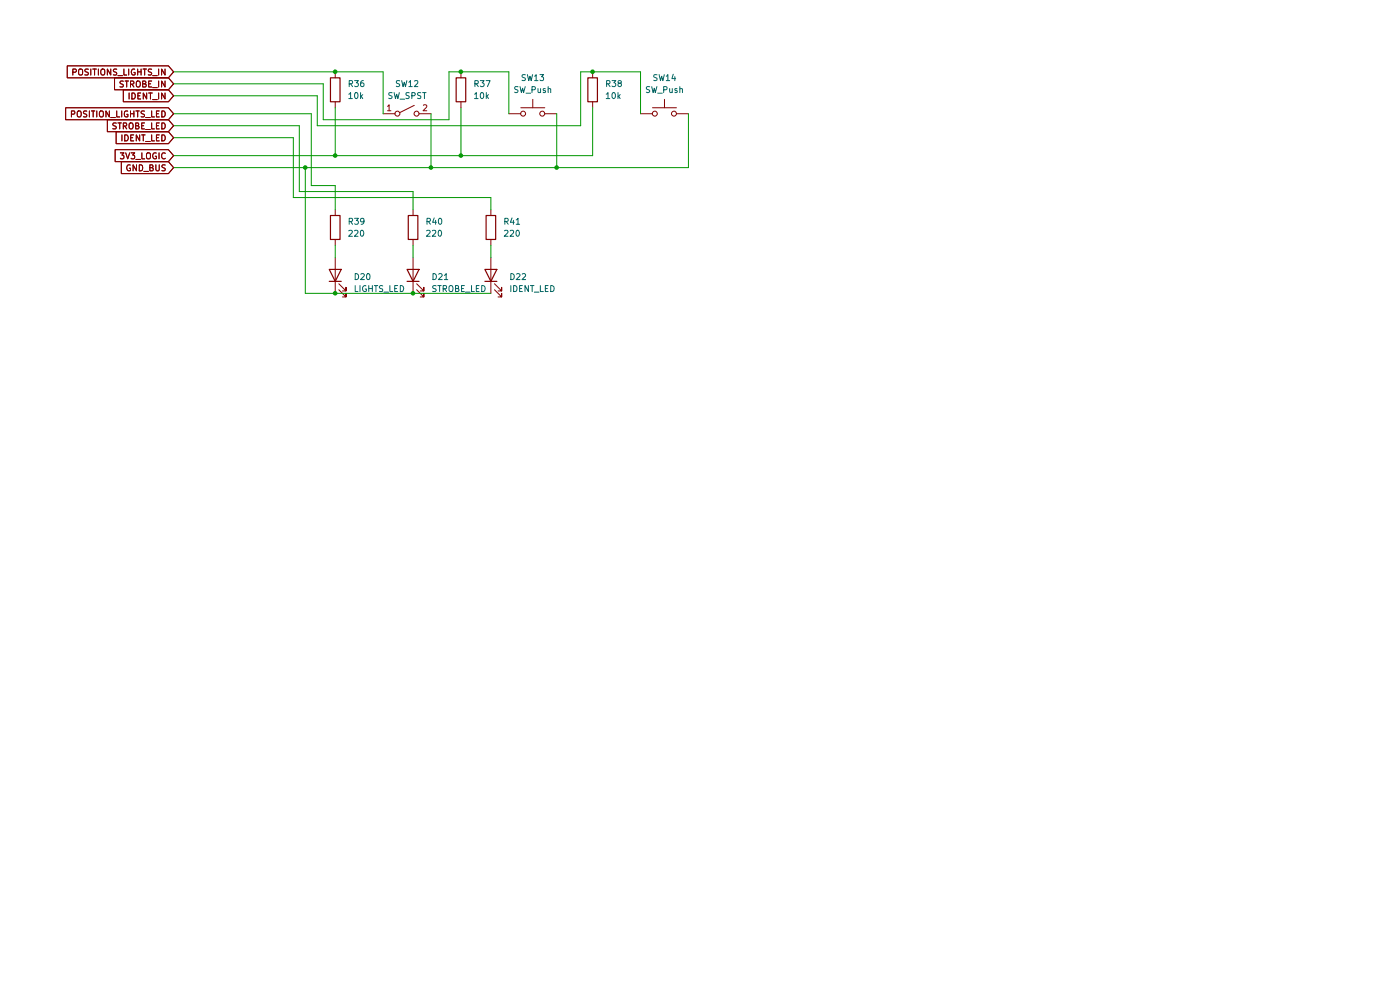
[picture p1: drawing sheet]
(kicad_sch
 (version 20260306)
 (generator "eeschema")
 (generator_version "10.0")
 (paper "A4")
 (lib_symbols
  (symbol "Device:LED"
   (pin_numbers (hide yes))
   (pin_names
    (offset 1.016) (hide yes)) (exclude_from_sim no) (in_bom yes) (on_board yes)
   (in_pos_files yes)
   (duplicate_pin_numbers_are_jumpers no)
   (property "Reference" "D" (at 0 2.54 0) (show_name no) (do_not_autoplace no) (effects (font (size 1.27 1.27))))
   (property "Value" "LED" (at 0 -2.54 0) (show_name no) (do_not_autoplace no) (effects (font (size 1.27 1.27))))
   (property "Footprint" "" (at 0 0 0) (show_name no) (do_not_autoplace no) (hide yes) (effects (font (size 1.27 1.27))))
   (property "Datasheet" "" (at 0 0 0) (show_name no) (do_not_autoplace no) (hide yes) (effects (font (size 1.27 1.27))))
   (property "Description" "Light emitting diode" (at 0 0 0) (show_name no) (do_not_autoplace no) (hide yes) (effects (font (size 1.27 1.27))))
   (property "Sim.Pins" "1=K 2=A" (at 0 0 0) (show_name no) (do_not_autoplace no) (hide yes) (effects (font (size 1.27 1.27))))
   (symbol "LED_0_1"
    (polyline (pts (xy -3.048 -0.762) (xy -4.572 -2.286) (xy -3.81 -2.286) (xy -4.572 -2.286) (xy -4.572 -1.524)) (stroke (width 0) (type default)) (fill (type none)))
    (polyline (pts (xy -1.778 -0.762) (xy -3.302 -2.286) (xy -2.54 -2.286) (xy -3.302 -2.286) (xy -3.302 -1.524)) (stroke (width 0) (type default)) (fill (type none)))
    (polyline (pts (xy -1.27 0) (xy 1.27 0)) (stroke (width 0) (type default)) (fill (type none)))
    (polyline (pts (xy -1.27 -1.27) (xy -1.27 1.27)) (stroke (width 0.254) (type default)) (fill (type none)))
    (polyline (pts (xy 1.27 -1.27) (xy 1.27 1.27) (xy -1.27 0) (xy 1.27 -1.27)) (stroke (width 0.254) (type default)) (fill (type none))))
   (symbol "LED_1_1"
    (pin passive line (at -3.81 0 0) (length 2.54) (name "K" (effects (font (size 1.27 1.27)))) (number "1" (effects (font (size 1.27 1.27)))))
    (pin passive line (at 3.81 0 180) (length 2.54) (name "A" (effects (font (size 1.27 1.27)))) (number "2" (effects (font (size 1.27 1.27))))))
   (embedded_fonts no))
  (symbol "Device:R"
   (pin_numbers (hide yes))
   (pin_names
    (offset 0)) (exclude_from_sim no) (in_bom yes) (on_board yes)
   (in_pos_files yes)
   (duplicate_pin_numbers_are_jumpers no)
   (property "Reference" "R" (at 2.032 0 90) (show_name no) (do_not_autoplace no) (effects (font (size 1.27 1.27))))
   (property "Value" "R" (at 0 0 90) (show_name no) (do_not_autoplace no) (effects (font (size 1.27 1.27))))
   (property "Footprint" "" (at -1.778 0 90) (show_name no) (do_not_autoplace no) (hide yes) (effects (font (size 1.27 1.27))))
   (property "Datasheet" "" (at 0 0 0) (show_name no) (do_not_autoplace no) (hide yes) (effects (font (size 1.27 1.27))))
   (property "Description" "Resistor" (at 0 0 0) (show_name no) (do_not_autoplace no) (hide yes) (effects (font (size 1.27 1.27))))
   (symbol "R_0_1"
    (rectangle (start -1.016 -2.54) (end 1.016 2.54) (stroke (width 0.254) (type default)) (fill (type none))))
   (symbol "R_1_1"
    (pin passive line (at 0 3.81 270) (length 1.27) (name "" (effects (font (size 1.27 1.27)))) (number "1" (effects (font (size 1.27 1.27)))))
    (pin passive line (at 0 -3.81 90) (length 1.27) (name "" (effects (font (size 1.27 1.27)))) (number "2" (effects (font (size 1.27 1.27))))))
   (embedded_fonts no))
  (symbol "Switch:SW_Push"
   (pin_numbers (hide yes))
   (pin_names
    (offset 1.016) (hide yes)) (exclude_from_sim no) (in_bom yes) (on_board yes)
   (in_pos_files yes)
   (duplicate_pin_numbers_are_jumpers no)
   (property "Reference" "SW" (at 1.27 2.54 0) (show_name no) (do_not_autoplace no) (effects (font (size 1.27 1.27)) (justify left)))
   (property "Value" "SW_Push" (at 0 -1.524 0) (show_name no) (do_not_autoplace no) (effects (font (size 1.27 1.27))))
   (property "Footprint" "" (at 0 5.08 0) (show_name no) (do_not_autoplace no) (hide yes) (effects (font (size 1.27 1.27))))
   (property "Datasheet" "" (at 0 5.08 0) (show_name no) (do_not_autoplace no) (hide yes) (effects (font (size 1.27 1.27))))
   (property "Description" "Push button switch, generic, two pins" (at 0 0 0) (show_name no) (do_not_autoplace no) (hide yes) (effects (font (size 1.27 1.27))))
   (symbol "SW_Push_0_1"
    (circle (center -2.032 0) (radius 0.508) (stroke (width 0) (type default)) (fill (type none)))
    (polyline (pts (xy 0 1.27) (xy 0 3.048)) (stroke (width 0) (type default)) (fill (type none)))
    (circle (center 2.032 0) (radius 0.508) (stroke (width 0) (type default)) (fill (type none)))
    (polyline (pts (xy 2.54 1.27) (xy -2.54 1.27)) (stroke (width 0) (type default)) (fill (type none)))
    (pin passive line (at -5.08 0 0) (length 2.54) (name "1" (effects (font (size 1.27 1.27)))) (number "1" (effects (font (size 1.27 1.27)))))
    (pin passive line (at 5.08 0 180) (length 2.54) (name "2" (effects (font (size 1.27 1.27)))) (number "2" (effects (font (size 1.27 1.27))))))
   (embedded_fonts no))
  (symbol "Switch:SW_SPST"
   (pin_names
    (offset 0) (hide yes)) (exclude_from_sim no) (in_bom yes) (on_board yes)
   (in_pos_files yes)
   (duplicate_pin_numbers_are_jumpers no)
   (property "Reference" "SW" (at 0 3.175 0) (show_name no) (do_not_autoplace no) (effects (font (size 1.27 1.27))))
   (property "Value" "SW_SPST" (at 0 -2.54 0) (show_name no) (do_not_autoplace no) (effects (font (size 1.27 1.27))))
   (property "Footprint" "" (at 0 0 0) (show_name no) (do_not_autoplace no) (hide yes) (effects (font (size 1.27 1.27))))
   (property "Datasheet" "" (at 0 0 0) (show_name no) (do_not_autoplace no) (hide yes) (effects (font (size 1.27 1.27))))
   (property "Description" "Single Pole Single Throw (SPST) switch" (at 0 0 0) (show_name no) (do_not_autoplace no) (hide yes) (effects (font (size 1.27 1.27))))
   (symbol "SW_SPST_0_0"
    (circle (center -2.032 0) (radius 0.508) (stroke (width 0) (type default)) (fill (type none)))
    (polyline (pts (xy -1.524 0.254) (xy 1.524 1.778)) (stroke (width 0) (type default)) (fill (type none)))
    (circle (center 2.032 0) (radius 0.508) (stroke (width 0) (type default)) (fill (type none))))
   (symbol "SW_SPST_1_1"
    (pin passive line (at -5.08 0 0) (length 2.54) (name "A" (effects (font (size 1.27 1.27)))) (number "1" (effects (font (size 1.27 1.27)))))
    (pin passive line (at 5.08 0 180) (length 2.54) (name "B" (effects (font (size 1.27 1.27)))) (number "2" (effects (font (size 1.27 1.27))))))
   (embedded_fonts no)))
 (junction
  (at 87.63 62.23)
  (diameter 0)
  (color 0 0 0 0))
 (junction
  (at 118.11 35.56)
  (diameter 0)
  (color 0 0 0 0))
 (junction
  (at 71.12 33.02)
  (diameter 0)
  (color 0 0 0 0))
 (junction
  (at 97.79 33.02)
  (diameter 0)
  (color 0 0 0 0))
 (junction
  (at 97.79 15.24)
  (diameter 0)
  (color 0 0 0 0))
 (junction
  (at 71.12 62.23)
  (diameter 0)
  (color 0 0 0 0))
 (junction
  (at 125.73 15.24)
  (diameter 0)
  (color 0 0 0 0))
 (junction
  (at 71.12 15.24)
  (diameter 0)
  (color 0 0 0 0))
 (junction
  (at 64.77 35.56)
  (diameter 0)
  (color 0 0 0 0))
 (junction
  (at 91.44 35.56)
  (diameter 0)
  (color 0 0 0 0))
 (wire
  (pts (xy 107.95 15.24) (xy 107.95 24.13))
  (stroke (width 0) (type default)))
 (wire
  (pts (xy 97.79 33.02) (xy 71.12 33.02))
  (stroke (width 0) (type default)))
 (wire
  (pts (xy 71.12 44.45) (xy 71.12 39.37))
  (stroke (width 0) (type default)))
 (wire
  (pts (xy 63.5 26.67) (xy 36.83 26.67))
  (stroke (width 0) (type default)))
 (wire
  (pts (xy 63.5 40.64) (xy 63.5 26.67))
  (stroke (width 0) (type default)))
 (wire
  (pts (xy 67.31 20.32) (xy 67.31 26.67))
  (stroke (width 0) (type default)))
 (wire
  (pts (xy 68.58 25.4) (xy 68.58 17.78))
  (stroke (width 0) (type default)))
 (wire
  (pts (xy 81.28 15.24) (xy 81.28 24.13))
  (stroke (width 0) (type default)))
 (wire
  (pts (xy 91.44 35.56) (xy 64.77 35.56))
  (stroke (width 0) (type default)))
 (wire
  (pts (xy 104.14 41.91) (xy 104.14 44.45))
  (stroke (width 0) (type default)))
 (wire
  (pts (xy 71.12 52.07) (xy 71.12 54.61))
  (stroke (width 0) (type default)))
 (wire
  (pts (xy 118.11 35.56) (xy 91.44 35.56))
  (stroke (width 0) (type default)))
 (wire
  (pts (xy 64.77 35.56) (xy 36.83 35.56))
  (stroke (width 0) (type default)))
 (wire
  (pts (xy 125.73 15.24) (xy 135.89 15.24))
  (stroke (width 0) (type default)))
 (wire
  (pts (xy 67.31 26.67) (xy 123.19 26.67))
  (stroke (width 0) (type default)))
 (wire
  (pts (xy 135.89 15.24) (xy 135.89 24.13))
  (stroke (width 0) (type default)))
 (wire
  (pts (xy 97.79 33.02) (xy 125.73 33.02))
  (stroke (width 0) (type default)))
 (wire
  (pts (xy 91.44 24.13) (xy 91.44 35.56))
  (stroke (width 0) (type default)))
 (wire
  (pts (xy 118.11 24.13) (xy 118.11 35.56))
  (stroke (width 0) (type default)))
 (wire
  (pts (xy 146.05 35.56) (xy 118.11 35.56))
  (stroke (width 0) (type default)))
 (wire
  (pts (xy 36.83 15.24) (xy 71.12 15.24))
  (stroke (width 0) (type default)))
 (wire
  (pts (xy 104.14 52.07) (xy 104.14 54.61))
  (stroke (width 0) (type default)))
 (wire
  (pts (xy 36.83 29.21) (xy 62.23 29.21))
  (stroke (width 0) (type default)))
 (wire
  (pts (xy 125.73 33.02) (xy 125.73 22.86))
  (stroke (width 0) (type default)))
 (wire
  (pts (xy 87.63 52.07) (xy 87.63 54.61))
  (stroke (width 0) (type default)))
 (wire
  (pts (xy 97.79 15.24) (xy 95.25 15.24))
  (stroke (width 0) (type default)))
 (wire
  (pts (xy 95.25 25.4) (xy 68.58 25.4))
  (stroke (width 0) (type default)))
 (wire
  (pts (xy 71.12 33.02) (xy 71.12 22.86))
  (stroke (width 0) (type default)))
 (wire
  (pts (xy 71.12 62.23) (xy 87.63 62.23))
  (stroke (width 0) (type default)))
 (wire
  (pts (xy 62.23 41.91) (xy 104.14 41.91))
  (stroke (width 0) (type default)))
 (wire
  (pts (xy 97.79 22.86) (xy 97.79 33.02))
  (stroke (width 0) (type default)))
 (wire
  (pts (xy 123.19 15.24) (xy 123.19 26.67))
  (stroke (width 0) (type default)))
 (wire
  (pts (xy 71.12 15.24) (xy 81.28 15.24))
  (stroke (width 0) (type default)))
 (wire
  (pts (xy 64.77 62.23) (xy 64.77 35.56))
  (stroke (width 0) (type default)))
 (wire
  (pts (xy 66.04 24.13) (xy 36.83 24.13))
  (stroke (width 0) (type default)))
 (wire
  (pts (xy 66.04 39.37) (xy 66.04 24.13))
  (stroke (width 0) (type default)))
 (wire
  (pts (xy 87.63 44.45) (xy 87.63 40.64))
  (stroke (width 0) (type default)))
 (wire
  (pts (xy 97.79 15.24) (xy 107.95 15.24))
  (stroke (width 0) (type default)))
 (wire
  (pts (xy 87.63 62.23) (xy 104.14 62.23))
  (stroke (width 0) (type default)))
 (wire
  (pts (xy 146.05 24.13) (xy 146.05 35.56))
  (stroke (width 0) (type default)))
 (wire
  (pts (xy 71.12 62.23) (xy 64.77 62.23))
  (stroke (width 0) (type default)))
 (wire
  (pts (xy 36.83 33.02) (xy 71.12 33.02))
  (stroke (width 0) (type default)))
 (wire
  (pts (xy 87.63 40.64) (xy 63.5 40.64))
  (stroke (width 0) (type default)))
 (wire
  (pts (xy 71.12 39.37) (xy 66.04 39.37))
  (stroke (width 0) (type default)))
 (wire
  (pts (xy 36.83 20.32) (xy 67.31 20.32))
  (stroke (width 0) (type default)))
 (wire
  (pts (xy 125.73 15.24) (xy 123.19 15.24))
  (stroke (width 0) (type default)))
 (wire
  (pts (xy 62.23 29.21) (xy 62.23 41.91))
  (stroke (width 0) (type default)))
 (wire
  (pts (xy 68.58 17.78) (xy 36.83 17.78))
  (stroke (width 0) (type default)))
 (wire
  (pts (xy 95.25 15.24) (xy 95.25 25.4))
  (stroke (width 0) (type default)))
 (global_label "POSITION_LIGHTS_LED"
  (shape input)
  (at 36.83 24.13 180)
  (fields_autoplaced yes)
  (effects (font (size 1.27 1.27)) (justify right))
  (property "Intersheetrefs" "${INTERSHEET_REFS}" (at 13.4038 24.13 0) (hide yes) (show_name no) (do_not_autoplace no) (effects (font (size 1.27 1.27)) (justify right))))
 (global_label "POSITIONS_LIGHTS_IN"
  (shape input)
  (at 36.83 15.24 180)
  (fields_autoplaced yes)
  (effects (font (size 1.27 1.27)) (justify right))
  (property "Intersheetrefs" "${INTERSHEET_REFS}" (at 13.7061 15.24 0) (hide yes) (show_name no) (do_not_autoplace no) (effects (font (size 1.27 1.27)) (justify right))))
 (global_label "IDENT_IN"
  (shape input)
  (at 36.83 20.32 180)
  (fields_autoplaced yes)
  (effects (font (size 1.27 1.27)) (justify right))
  (property "Intersheetrefs" "${INTERSHEET_REFS}" (at 25.62 20.32 0) (hide yes) (show_name no) (do_not_autoplace no) (effects (font (size 1.27 1.27)) (justify right))))
 (global_label "STROBE_LED"
  (shape input)
  (at 36.83 26.67 180)
  (fields_autoplaced yes)
  (effects (font (size 1.27 1.27)) (justify right))
  (property "Intersheetrefs" "${INTERSHEET_REFS}" (at 22.2335 26.67 0) (hide yes) (show_name no) (do_not_autoplace no) (effects (font (size 1.27 1.27)) (justify right))))
 (global_label "IDENT_LED"
  (shape input)
  (at 36.83 29.21 180)
  (fields_autoplaced yes)
  (effects (font (size 1.27 1.27)) (justify right))
  (property "Intersheetrefs" "${INTERSHEET_REFS}" (at 24.1082 29.21 0) (hide yes) (show_name no) (do_not_autoplace no) (effects (font (size 1.27 1.27)) (justify right))))
 (global_label "3V3_LOGIC"
  (shape input)
  (at 36.83 33.02 180)
  (fields_autoplaced yes)
  (effects (font (size 1.27 1.27)) (justify right))
  (property "Intersheetrefs" "${INTERSHEET_REFS}" (at 23.8662 33.02 0) (hide yes) (show_name no) (do_not_autoplace no) (effects (font (size 1.27 1.27)) (justify right))))
 (global_label "GND_BUS"
  (shape input)
  (at 36.83 35.56 180)
  (fields_autoplaced yes)
  (effects (font (size 1.27 1.27)) (justify right))
  (property "Intersheetrefs" "${INTERSHEET_REFS}" (at 25.1967 35.56 0) (hide yes) (show_name no) (do_not_autoplace no) (effects (font (size 1.27 1.27)) (justify right))))
 (global_label "STROBE_IN"
  (shape input)
  (at 36.83 17.78 180)
  (fields_autoplaced yes)
  (effects (font (size 1.27 1.27)) (justify right))
  (property "Intersheetrefs" "${INTERSHEET_REFS}" (at 23.7453 17.78 0) (hide yes) (show_name no) (do_not_autoplace no) (effects (font (size 1.27 1.27)) (justify right))))
 (symbol
  (lib_id "Device:LED")
  (at 104.14 58.42 90)
  (unit 1)
  (body_style 1)
  (exclude_from_sim no)
  (in_bom yes)
  (on_board yes)
  (in_pos_files yes)
  (dnp no)
  (fields_autoplaced yes)
  (property "Reference" "D22" (at 107.95 58.7374 90) (show_name no) (do_not_autoplace no) (effects (font (size 1.27 1.27)) (justify right)))
  (property "Value" "IDENT_LED" (at 107.95 61.2774 90) (show_name no) (do_not_autoplace no) (effects (font (size 1.27 1.27)) (justify right)))
  (property "Footprint" "" (at 104.14 58.42 0) (hide yes) (show_name no) (do_not_autoplace no) (effects (font (size 1.27 1.27))))
  (property "Datasheet" "" (at 104.14 58.42 0) (hide yes) (show_name no) (do_not_autoplace no) (effects (font (size 1.27 1.27))))
  (property "Description" "Light emitting diode" (at 104.14 58.42 0) (hide yes) (show_name no) (do_not_autoplace no) (effects (font (size 1.27 1.27))))
  (property "Sim.Pins" "1=K 2=A" (at 104.14 58.42 0) (hide yes) (show_name no) (do_not_autoplace no) (effects (font (size 1.27 1.27))))
  (pin "1")
  (pin "2"))
 (symbol
  (lib_id "Device:LED")
  (at 71.12 58.42 90)
  (unit 1)
  (body_style 1)
  (exclude_from_sim no)
  (in_bom yes)
  (on_board yes)
  (in_pos_files yes)
  (dnp no)
  (fields_autoplaced yes)
  (property "Reference" "D20" (at 74.93 58.7374 90) (show_name no) (do_not_autoplace no) (effects (font (size 1.27 1.27)) (justify right)))
  (property "Value" "LIGHTS_LED" (at 74.93 61.2774 90) (show_name no) (do_not_autoplace no) (effects (font (size 1.27 1.27)) (justify right)))
  (property "Footprint" "" (at 71.12 58.42 0) (hide yes) (show_name no) (do_not_autoplace no) (effects (font (size 1.27 1.27))))
  (property "Datasheet" "" (at 71.12 58.42 0) (hide yes) (show_name no) (do_not_autoplace no) (effects (font (size 1.27 1.27))))
  (property "Description" "Light emitting diode" (at 71.12 58.42 0) (hide yes) (show_name no) (do_not_autoplace no) (effects (font (size 1.27 1.27))))
  (property "Sim.Pins" "1=K 2=A" (at 71.12 58.42 0) (hide yes) (show_name no) (do_not_autoplace no) (effects (font (size 1.27 1.27))))
  (pin "1")
  (pin "2"))
 (symbol
  (lib_id "Switch:SW_Push")
  (at 140.97 24.13 0)
  (unit 1)
  (body_style 1)
  (exclude_from_sim no)
  (in_bom yes)
  (on_board yes)
  (in_pos_files yes)
  (dnp no)
  (fields_autoplaced yes)
  (property "Reference" "SW14" (at 140.97 16.51 0) (show_name no) (do_not_autoplace no) (effects (font (size 1.27 1.27))))
  (property "Value" "SW_Push" (at 140.97 19.05 0) (show_name no) (do_not_autoplace no) (effects (font (size 1.27 1.27))))
  (property "Footprint" "" (at 140.97 19.05 0) (hide yes) (show_name no) (do_not_autoplace no) (effects (font (size 1.27 1.27))))
  (property "Datasheet" "" (at 140.97 19.05 0) (hide yes) (show_name no) (do_not_autoplace no) (effects (font (size 1.27 1.27))))
  (property "Description" "Push button switch, generic, two pins" (at 140.97 24.13 0) (hide yes) (show_name no) (do_not_autoplace no) (effects (font (size 1.27 1.27))))
  (pin "1")
  (pin "2"))
 (symbol
  (lib_id "Device:R")
  (at 97.79 19.05 0)
  (unit 1)
  (body_style 1)
  (exclude_from_sim no)
  (in_bom yes)
  (on_board yes)
  (in_pos_files yes)
  (dnp no)
  (fields_autoplaced yes)
  (property "Reference" "R37" (at 100.33 17.7799 0) (show_name no) (do_not_autoplace no) (effects (font (size 1.27 1.27)) (justify left)))
  (property "Value" "10k" (at 100.33 20.3199 0) (show_name no) (do_not_autoplace no) (effects (font (size 1.27 1.27)) (justify left)))
  (property "Footprint" "" (at 96.012 19.05 90) (hide yes) (show_name no) (do_not_autoplace no) (effects (font (size 1.27 1.27))))
  (property "Datasheet" "" (at 97.79 19.05 0) (hide yes) (show_name no) (do_not_autoplace no) (effects (font (size 1.27 1.27))))
  (property "Description" "Resistor" (at 97.79 19.05 0) (hide yes) (show_name no) (do_not_autoplace no) (effects (font (size 1.27 1.27))))
  (pin "2")
  (pin "1"))
 (symbol
  (lib_id "Switch:SW_Push")
  (at 113.03 24.13 0)
  (unit 1)
  (body_style 1)
  (exclude_from_sim no)
  (in_bom yes)
  (on_board yes)
  (in_pos_files yes)
  (dnp no)
  (fields_autoplaced yes)
  (property "Reference" "SW13" (at 113.03 16.51 0) (show_name no) (do_not_autoplace no) (effects (font (size 1.27 1.27))))
  (property "Value" "SW_Push" (at 113.03 19.05 0) (show_name no) (do_not_autoplace no) (effects (font (size 1.27 1.27))))
  (property "Footprint" "" (at 113.03 19.05 0) (hide yes) (show_name no) (do_not_autoplace no) (effects (font (size 1.27 1.27))))
  (property "Datasheet" "" (at 113.03 19.05 0) (hide yes) (show_name no) (do_not_autoplace no) (effects (font (size 1.27 1.27))))
  (property "Description" "Push button switch, generic, two pins" (at 113.03 24.13 0) (hide yes) (show_name no) (do_not_autoplace no) (effects (font (size 1.27 1.27))))
  (pin "1")
  (pin "2"))
 (symbol
  (lib_id "Device:R")
  (at 71.12 19.05 0)
  (unit 1)
  (body_style 1)
  (exclude_from_sim no)
  (in_bom yes)
  (on_board yes)
  (in_pos_files yes)
  (dnp no)
  (fields_autoplaced yes)
  (property "Reference" "R36" (at 73.66 17.7799 0) (show_name no) (do_not_autoplace no) (effects (font (size 1.27 1.27)) (justify left)))
  (property "Value" "10k" (at 73.66 20.3199 0) (show_name no) (do_not_autoplace no) (effects (font (size 1.27 1.27)) (justify left)))
  (property "Footprint" "" (at 69.342 19.05 90) (hide yes) (show_name no) (do_not_autoplace no) (effects (font (size 1.27 1.27))))
  (property "Datasheet" "" (at 71.12 19.05 0) (hide yes) (show_name no) (do_not_autoplace no) (effects (font (size 1.27 1.27))))
  (property "Description" "Resistor" (at 71.12 19.05 0) (hide yes) (show_name no) (do_not_autoplace no) (effects (font (size 1.27 1.27))))
  (pin "2")
  (pin "1"))
 (symbol
  (lib_id "Switch:SW_SPST")
  (at 86.36 24.13 0)
  (unit 1)
  (body_style 1)
  (exclude_from_sim no)
  (in_bom yes)
  (on_board yes)
  (in_pos_files yes)
  (dnp no)
  (fields_autoplaced yes)
  (property "Reference" "SW12" (at 86.36 17.78 0) (show_name no) (do_not_autoplace no) (effects (font (size 1.27 1.27))))
  (property "Value" "SW_SPST" (at 86.36 20.32 0) (show_name no) (do_not_autoplace no) (effects (font (size 1.27 1.27))))
  (property "Footprint" "" (at 86.36 24.13 0) (hide yes) (show_name no) (do_not_autoplace no) (effects (font (size 1.27 1.27))))
  (property "Datasheet" "" (at 86.36 24.13 0) (hide yes) (show_name no) (do_not_autoplace no) (effects (font (size 1.27 1.27))))
  (property "Description" "Single Pole Single Throw (SPST) switch" (at 86.36 24.13 0) (hide yes) (show_name no) (do_not_autoplace no) (effects (font (size 1.27 1.27))))
  (pin "2")
  (pin "1"))
 (symbol
  (lib_id "Device:R")
  (at 71.12 48.26 0)
  (unit 1)
  (body_style 1)
  (exclude_from_sim no)
  (in_bom yes)
  (on_board yes)
  (in_pos_files yes)
  (dnp no)
  (fields_autoplaced yes)
  (property "Reference" "R39" (at 73.66 46.9899 0) (show_name no) (do_not_autoplace no) (effects (font (size 1.27 1.27)) (justify left)))
  (property "Value" "220" (at 73.66 49.5299 0) (show_name no) (do_not_autoplace no) (effects (font (size 1.27 1.27)) (justify left)))
  (property "Footprint" "" (at 69.342 48.26 90) (hide yes) (show_name no) (do_not_autoplace no) (effects (font (size 1.27 1.27))))
  (property "Datasheet" "" (at 71.12 48.26 0) (hide yes) (show_name no) (do_not_autoplace no) (effects (font (size 1.27 1.27))))
  (property "Description" "Resistor" (at 71.12 48.26 0) (hide yes) (show_name no) (do_not_autoplace no) (effects (font (size 1.27 1.27))))
  (pin "1")
  (pin "2"))
 (symbol
  (lib_id "Device:LED")
  (at 87.63 58.42 90)
  (unit 1)
  (body_style 1)
  (exclude_from_sim no)
  (in_bom yes)
  (on_board yes)
  (in_pos_files yes)
  (dnp no)
  (fields_autoplaced yes)
  (property "Reference" "D21" (at 91.44 58.7374 90) (show_name no) (do_not_autoplace no) (effects (font (size 1.27 1.27)) (justify right)))
  (property "Value" "STROBE_LED" (at 91.44 61.2774 90) (show_name no) (do_not_autoplace no) (effects (font (size 1.27 1.27)) (justify right)))
  (property "Footprint" "" (at 87.63 58.42 0) (hide yes) (show_name no) (do_not_autoplace no) (effects (font (size 1.27 1.27))))
  (property "Datasheet" "" (at 87.63 58.42 0) (hide yes) (show_name no) (do_not_autoplace no) (effects (font (size 1.27 1.27))))
  (property "Description" "Light emitting diode" (at 87.63 58.42 0) (hide yes) (show_name no) (do_not_autoplace no) (effects (font (size 1.27 1.27))))
  (property "Sim.Pins" "1=K 2=A" (at 87.63 58.42 0) (hide yes) (show_name no) (do_not_autoplace no) (effects (font (size 1.27 1.27))))
  (pin "1")
  (pin "2"))
 (symbol
  (lib_id "Device:R")
  (at 104.14 48.26 0)
  (unit 1)
  (body_style 1)
  (exclude_from_sim no)
  (in_bom yes)
  (on_board yes)
  (in_pos_files yes)
  (dnp no)
  (fields_autoplaced yes)
  (property "Reference" "R41" (at 106.68 46.9899 0) (show_name no) (do_not_autoplace no) (effects (font (size 1.27 1.27)) (justify left)))
  (property "Value" "220" (at 106.68 49.5299 0) (show_name no) (do_not_autoplace no) (effects (font (size 1.27 1.27)) (justify left)))
  (property "Footprint" "" (at 102.362 48.26 90) (hide yes) (show_name no) (do_not_autoplace no) (effects (font (size 1.27 1.27))))
  (property "Datasheet" "" (at 104.14 48.26 0) (hide yes) (show_name no) (do_not_autoplace no) (effects (font (size 1.27 1.27))))
  (property "Description" "Resistor" (at 104.14 48.26 0) (hide yes) (show_name no) (do_not_autoplace no) (effects (font (size 1.27 1.27))))
  (pin "1")
  (pin "2"))
 (symbol
  (lib_id "Device:R")
  (at 87.63 48.26 0)
  (unit 1)
  (body_style 1)
  (exclude_from_sim no)
  (in_bom yes)
  (on_board yes)
  (in_pos_files yes)
  (dnp no)
  (fields_autoplaced yes)
  (property "Reference" "R40" (at 90.17 46.9899 0) (show_name no) (do_not_autoplace no) (effects (font (size 1.27 1.27)) (justify left)))
  (property "Value" "220" (at 90.17 49.5299 0) (show_name no) (do_not_autoplace no) (effects (font (size 1.27 1.27)) (justify left)))
  (property "Footprint" "" (at 85.852 48.26 90) (hide yes) (show_name no) (do_not_autoplace no) (effects (font (size 1.27 1.27))))
  (property "Datasheet" "" (at 87.63 48.26 0) (hide yes) (show_name no) (do_not_autoplace no) (effects (font (size 1.27 1.27))))
  (property "Description" "Resistor" (at 87.63 48.26 0) (hide yes) (show_name no) (do_not_autoplace no) (effects (font (size 1.27 1.27))))
  (pin "1")
  (pin "2"))
 (symbol
  (lib_id "Device:R")
  (at 125.73 19.05 0)
  (unit 1)
  (body_style 1)
  (exclude_from_sim no)
  (in_bom yes)
  (on_board yes)
  (in_pos_files yes)
  (dnp no)
  (fields_autoplaced yes)
  (property "Reference" "R38" (at 128.27 17.7799 0) (show_name no) (do_not_autoplace no) (effects (font (size 1.27 1.27)) (justify left)))
  (property "Value" "10k" (at 128.27 20.3199 0) (show_name no) (do_not_autoplace no) (effects (font (size 1.27 1.27)) (justify left)))
  (property "Footprint" "" (at 123.952 19.05 90) (hide yes) (show_name no) (do_not_autoplace no) (effects (font (size 1.27 1.27))))
  (property "Datasheet" "" (at 125.73 19.05 0) (hide yes) (show_name no) (do_not_autoplace no) (effects (font (size 1.27 1.27))))
  (property "Description" "Resistor" (at 125.73 19.05 0) (hide yes) (show_name no) (do_not_autoplace no) (effects (font (size 1.27 1.27))))
  (pin "2")
  (pin "1"))
 (sheet_instances
  (path ""
   (page "9"))))
